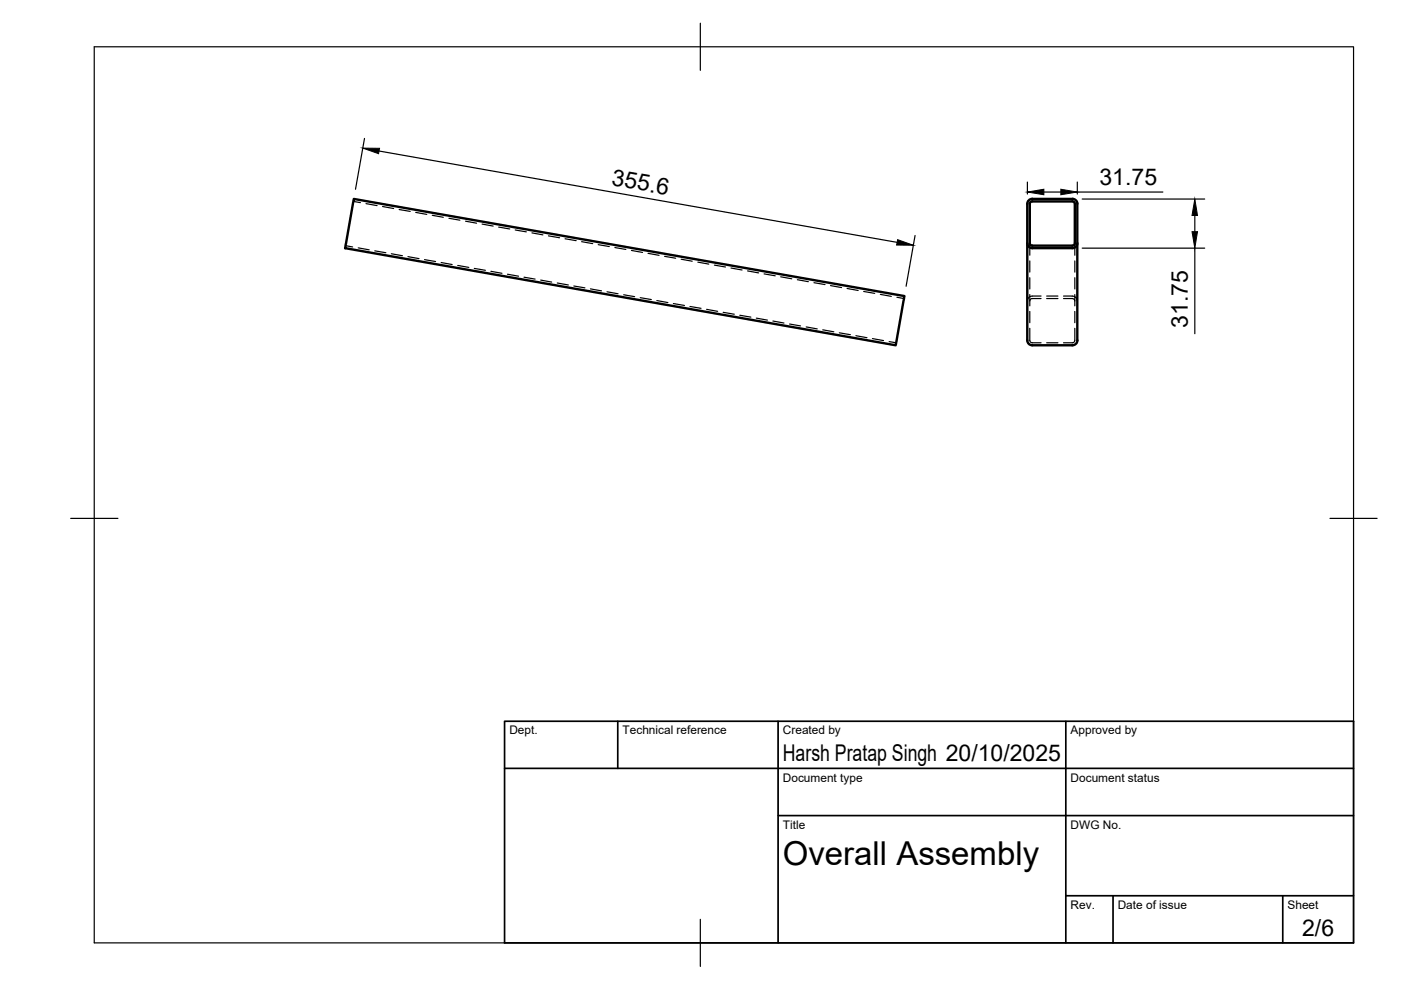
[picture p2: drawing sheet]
<svg xmlns="http://www.w3.org/2000/svg" width="297mm" height="210mm" viewBox="0 0 297 210" stroke-linecap="round" stroke-linejoin="round" font-family="sans-serif">
<!-- layer: Hidden -->
<g fill="none" stroke="#000" stroke-width=".25">
<path d="M73.3 52.1l1.5 .3M74.9 42.7l1.5 .3M75.9 52.5l2.4 .5M77.6 43.2l2.3 .4M79.5 53.2l2.3 .4M81.1 43.8l2.4 .4M83 53.8l2.3 .4M84.6 44.4l2.4 .4M86.5 54.4l2.3 .4M88.1 45l2.4 .5M90 55l2.4 .4M91.7 45.6l2.3 .5"/>
<path d="M93.5 55.7l2.4 .4M95.2 46.3l2.3 .4M97 56.3l2.4 .4M98.7 46.9l2.3 .4M100.6 56.9l2.3 .4M102.2 47.5l2.4 .4M104.1 57.5l2.3 .4M105.7 48.1l2.4 .4M107.6 58.1l2.3 .5M109.2 48.8l2.4 .4M111.1 58.8l2.4 .4M112.8 49.4l2.3 .4"/>
<path d="M114.6 59.4l2.4 .4M116.3 50l2.3 .4M119.8 50.6l2.4 .4M123.3 51.2l2.4 .5M126.8 51.9l2.4 .4M130.4 52.5l2.3 .4M133.9 53.1l2.3 .4M137.4 53.7l2.3 .4M140.9 54.3l2.4 .5M144.4 55l2.4 .4M148 55.6l2.3 .4M151.5 56.2l2.3 .4"/>
<path d="M155 56.8l2.3 .4M158.5 57.4l2.3 .5M162 58.1l2.4 .4M165.5 58.7l2.4 .4M169.1 59.3l2.3 .4M172.6 59.9l2.3 .4M218.3 51.6v2.5M218.3 55.3v2.4M218.3 58.9v2.4M227.9 51.6v2.5M227.9 55.3v2.4M227.9 58.9v2.4"/>
<path d="M118.2 60l2.3 .4M121.7 60.6l2.3 .4M125.2 61.2l2.3 .5M128.7 61.9l2.3 .4M132.2 62.5l2.4 .4M135.7 63.1l2.4 .4M139.3 63.7l2.3 .4M142.8 64.4l2.3 .4M146.3 65l2.3 .4M149.8 65.6l2.3 .4M153.3 66.2l2.4 .4M156.8 66.8l2.4 .4"/>
<path d="M160.4 67.5l2.3 .4M163.9 68.1l2.3 .4M167.4 68.7l2.3 .4M170.9 69.3l2.4 .4M174.4 69.9l2.4 .5M176.1 60.6l2.3 .4M177.9 70.6l2.4 .4M179.6 61.2l2.3 .4M181.5 71.2l2.3 .4M183.1 61.8l2.4 .4M185 71.8l2.3 .4M186.6 62.4l2.4 .4"/>
<path d="M188.5 72.4l1.5 .3M190.2 63l1.5 .3M218.3 69.6l.1 2.8 .4 .3h1.9M218.3 62.5v2.3M218.3 66v2.4M220.7 63.3h-1.9l-.3 .2-.2 .3M220.7 62.8h-1.8a1.09 1.09 0 0 0-1.1 1M221.9 72.7h2.4M221.9 63.3h2.4M221.9 62.8h2.4M225.5 63.3h2l.3 .2 .1 .3M225.5 62.8h1.9a1.08 1.08 0 0 1 1 1"/>
<path d="M227.9 69.6l-.1 2.8-.3 .3h-2M227.9 62.5v2.3M227.9 66v2.4"/>
</g>
<!-- layer: Visible -->
<path d="M75 42.2l116.7 20.6-1.8 10.4-116.7-20.6zM218.9 42.7h8.5M218.9 42.2h8.5M218.9 42.7l-.5 .2-.1 .3 .1 8.6 .5 .3h8.5l.2-.1 .3-.4M218.9 42.2a1.06 1.06 0 0 0-1.1 1v29M227.4 42.2a1.06 1.06 0 0 1 1 1M227.4 42.7l.4 .2 .1 .3M227.9 43.2v8.4M228.4 43.2v29M228.4 51.6a1.06 1.06 0 0 1-1 1h-8.5a1.06 1.06 0 0 1-1.1-1M228.4 72.2a1.06 1.06 0 0 1-1 1h-8.5a1.06 1.06 0 0 1-1.1-1" fill="none" stroke="#000" stroke-width=".51"/>
<!-- layer: BORDER -->
<path d="M20 9.9h267v190h-267zM148.5 4.9v10M15 109.9h10M282 109.9h10M148.5 194.9v10" fill="none" stroke="#000" stroke-width=".25"/>
<!-- layer: TITLEBLOCK -->
<path d="M107 152.9h180v47h-180zM131 152.9v10M165 152.9v47M226 152.9v47M107 162.9h180M165 172.9h122M226 189.9h61M236 189.9v10M272 189.9v10" fill="none" stroke="#000" stroke-width=".36"/>
<!-- layer: FD_Dimensions -->
<path d="M77.3 29.4l-1.9 10.7M80.4 32l109.8 19.4M217.8 38.6v2.5M228.4 38.6v2.5M194 49.9l-1.9 10.8M221.3 40.7h3.6M228.4 40.7h18.1M229.4 52.6h26M229.4 42.2h26M253.3 45.7v3.4M253.3 52.6v18.2" fill="none" stroke="#000" stroke-width=".25"/>
<path d="M76.9 31.4h3.6l-.2 1.2zM190.3 50.8l3.4 1.2h-3.6zM217.8 40.7l3.5-.6v1.2zM224.9 40.1l3.5 .6-3.5 .6zM253.3 42.2l.6 3.5h-1.2zM252.7 49.1h1.2l-.6 3.5z" fill="#000" stroke="#000" stroke-width=".21"/>
<text font-size="7" x="166" y="183.4">Overall Assembly</text>
<g font-size="4.9">
<text x="129.5" y="39.2" transform="rotate(10 129.5 39.2)">355.6</text>
<text x="233.1" y="39.2">31.75</text>
<text x="251.9" y="69.5" transform="rotate(-90 251.9 69.5)">31.75</text>
<text x="166" y="161.4">Harsh Pratap Singh 20/10/2025</text>
<text x="276.1" y="198.6">2/6</text>
</g>
<g font-size="2.5">
<text x="108" y="155.7">Dept.</text>
<text x="132" y="155.7">Technical reference</text>
<text x="166" y="155.7">Created by</text>
<text x="227" y="155.7">Approved by</text>
<text x="166" y="165.7">Document type</text>
<text x="227" y="165.7">Document status</text>
<text x="166" y="175.7">Title</text>
<text x="227" y="175.7">DWG No.</text>
<text x="227" y="192.7">Rev.</text>
<text x="237" y="192.7">Date of issue</text>
<text x="273" y="192.7">Sheet</text>
</g>
</svg>
